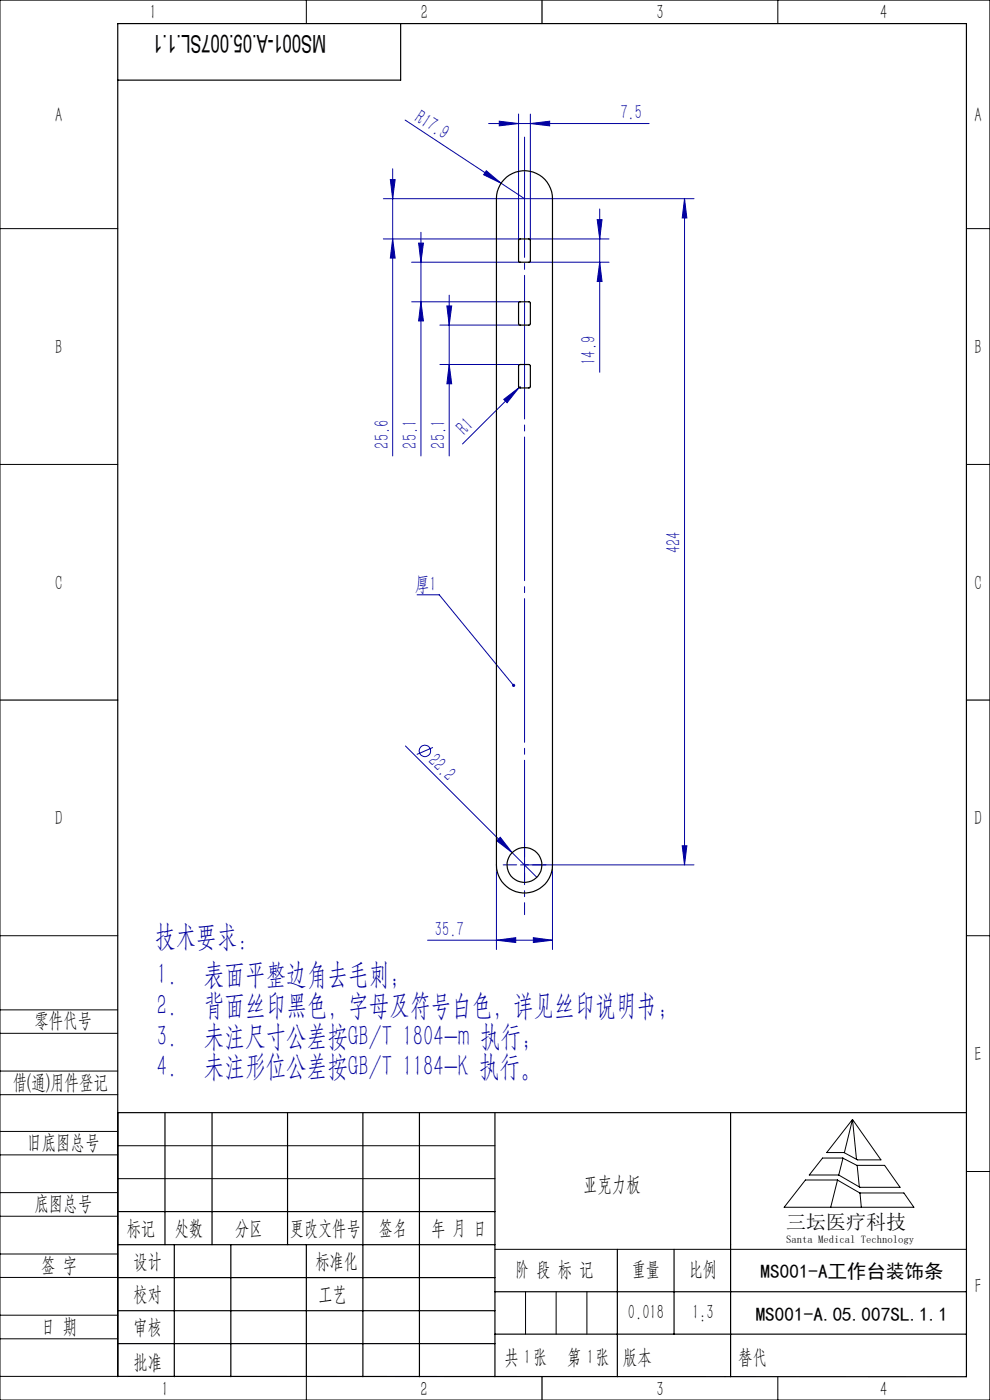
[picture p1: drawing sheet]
<svg xmlns="http://www.w3.org/2000/svg" width="210mm" height="297mm" viewBox="0 0 210 297" stroke-linecap="round" stroke-linejoin="round" font-family="sans-serif">
<g fill="none" stroke="#0000a0" stroke-width=".21">
<path d="M82.8 38.1h1l-.5 4.1zM83.3 35.8v60.9M85.9 25.5l20.4 13.4M103.2 36.2l3.1 2.7-3.7-1.8zM103.6 26.2h34.1M105.9 25.7l4.1 .5-4.1 .5zM106.3 38.9l5 3.3M110 24.2v26.8M112.5 26.2l4.1-.5v1zM112.5 24.2v26.8M81.3 42.2h65.9M81.3 50.7h29"/>
<path d="M83.3 50.7l.5 4h-1zM87.3 55.6h23M88.8 51.6h1l-.5 4zM89.3 49.3v47.4M112.2 50.7h17M112.2 55.6h17M126.7 46.6h1l-.5 4.1zM127.2 44.3v34.7M127.2 55.6l.5 4.1h-1zM145.2 42.2v141.3M145.2 42.2l.5 4h-1zM87.3 64h23"/>
<path d="M89.3 64l.5 4.1h-1zM93.3 77.3h17M93.3 69h17M94.8 64.9h1l-.5 4.1zM95.3 62.6v34.1M95.3 77.3l.5 4.1h-1zM106.9 84.7l3.2-2.5-2.5 3.2zM110.1 82.2l-12 12M110.3 82l-.2 .2M88.5 126.2h4.7l15.7 19.2M86 158.3l22.6 22.6M91.8 158.6l-3.4 1.5"/>
<path d="M105.4 178.4l.7-.8 2.5 3.3zM144.7 179.4h1l-.5 4.1zM90.7 199.5h26.5M105.3 199.5l4.1-.6v1.1zM105.3 183.5v17.9M108.6 180.9l5.3 5.2M110.4 183.5h36.8M111.3 182.7v1.6M113.1 198.9l4.1 .6-4.1 .5zM117.2 183.5v17.9"/>
<circle cx="90.1" cy="159.3" r="1.2"/>
</g>
<path d="M109.6 183.5h-2.9M111.3 181.8v-2.9M112.9 183.5h2.9" fill="none" stroke="#0000a0" stroke-width=".21" stroke-dasharray="30.5 1.3 1.3 1.3"/>
<path d="M111.3 185.1v8.9" fill="none" stroke="#0000a0" stroke-width=".21" stroke-dasharray="30.5 1.3 1.3 1.3" stroke-dashoffset="27.9"/>
<path d="M111.3 186.8v-157.7" fill="none" stroke="#0000a0" stroke-width=".21" stroke-dasharray="30.5 1.3 1.3 1.3" stroke-dashoffset="5"/>
<g fill="none" stroke="#000" stroke-width=".21">
<path d="M0 0h210v297h-210zM65 0v5M165 0v5M0 48.5h25M205 48.5h5M0 98.5h25M205 98.5h5M0 198.5h25M205 198.5h5M0 214.2h25M0 219.2h25M0 232.2h25"/>
<path d="M0 227.2h25M25 236v56h-25M180.8 237.5l6.1 8.6h-5l-2.9-1.6h-3.6zM180.8 237.5l-1.7 7M180.8 237.5l.9 8.5M0 245h25M0 240h25M0 258h25M0 253h25M25 243.1h80M25 250h80M170.9 250.3h6.7l4.8 2.8h9.3l2.2 3h-27.6z"/>
<path d="M174.5 245.7h4.3l3 1.5h5.8l3.3 4.7h-8.5l-4.5-2.6h-6.2zM177.7 250.3l-1.5 5.8M178.8 245.7l-.9 3.6M181.8 247.2l.5 4.6M182.4 253.1l.3 3M205 248.5h5M0 271h25M0 266h25M0 279h25M105 265h100M111.5 274v9M118 274v9"/>
<path d="M124.5 274v9M0 284h25M65 292.1v4.9M153.7 292h.1M165 292v5"/>
</g>
<g fill="none" stroke="#000" stroke-width=".25">
<path d="M25 5v287.1M25 5h180v287.1l-180-.1M85 5v12h-60M115 0v5M0 148.5h25M205 148.5h5M25 236h180M35 236v28.1M45 236v28.1M61 236v28.1M77 236v56.1M89 236v56.1"/>
<path d="M105 236v56.1M155 236v56.1M25 257h80M25 264.1h80M25 271h80M25 278.1h80M37 264.1v28M49 264.1v28M65 264.1v28M105 274h100M131 265v27.1M143 265v18"/>
<path d="M25 285h80M105 283h100M115 292v5"/>
</g>
<g fill="#0000a0">
<path d="M108.7 145.2a.34 .34 0 0 1 .5 0 .34 .34 0 0 1-.1 .5l-.2-.3 .2 .3a.34 .34 0 0 1-.4-.1 .34 .34 0 0 1 0-.4z"/>
<path d="M105.4 178.4l.7-.8 2.5 3.3z"/>
<path d="M103.2 36.2l3.1 2.7-3.7-1.8z"/>
<path d="M106.9 84.7l3.2-2.5-2.5 3.2z"/>
<path d="M105.3 199.5l4.1-.6v1.1zM113.1 198.9l4.1 .6-4.1 .5zM105.9 25.7l4.1 .5-4.1 .5zM112.5 26.2l4.1-.5v1z"/>
<path d="M144.7 179.4h1l-.5 4.1zM145.2 42.2l.5 4h-1zM95.3 77.3l.5 4.1h-1zM94.8 64.9h1l-.5 4.1zM83.3 50.7l.5 4h-1zM82.8 38.1h1l-.5 4.1z"/>
<path d="M126.7 46.6h1l-.5 4.1zM127.2 55.6l.5 4.1h-1zM88.8 51.6h1l-.5 4zM89.3 64l.5 4.1h-1z"/>
</g>
<g fill="none" stroke="#000" stroke-width=".25">
<path d="M106.9 38.1a5.9 5.9 0 0 1 6.5-1.5 5.9 5.9 0 0 1 3.8 5.6v141.3a5.9 5.9 0 0 1-6 5.9 5.9 5.9 0 0 1-5.9-5.9v-141.3a5.9 5.9 0 0 1 1.6-4.1zM110.1 50.8l2.2-.1 .2 .1v4.6l-.2 .2h-2.1l-.2-.2zM110.1 64.1l2.2-.1 .2 .2v4.5l-.2 .3h-2.1l-.2-.3v-4.4zM110.1 77.4l2.1-.1 .3 .2v4.6l-.2 .2h-2.1l-.2-.2v-4.5z"/>
<circle cx="111.2" cy="183.5" r="3.7"/>
</g>
<g font-size="6.3" fill="#0000a0">
<text x="32.9" y="200.6">技术要求：</text>
<text x="33.2" y="208.8">1.</text>
<text x="43.2" y="208.8">表面平整边角去毛刺；</text>
<text x="33.2" y="215.3">2.</text>
<text x="43.2" y="215.3">背面丝印黑色，字母及符号白色，详见丝印说明书；</text>
<text x="33.2" y="221.8">3.</text>
<text x="43.2" y="221.8">未注尺寸公差按GB/T 1804-m 执行；</text>
<text x="33.2" y="228.3">4.</text>
<text x="43.2" y="228.3">未注形位公差按GB/T 1184-K 执行。</text>
</g>
<text font-size="5.2" x="69.2" y="7.3" transform="rotate(-180 69.2 7.3)">MS001-A.05.007SL.1.1</text>
<g font-size="4.4" fill="#010000">
<text x="31.7" y="4.1">1</text>
<text x="89.2" y="4.1">2</text>
<text x="139.2" y="4.1">3</text>
<text x="186.7" y="4.1">4</text>
<text x="156.6" y="289.5">替代</text>
</g>
<g font-size="4.4">
<text x="11.7" y="25.9">A</text>
<text x="206.7" y="25.9">A</text>
<text x="11.7" y="75.1">B</text>
<text x="206.7" y="75.1">B</text>
<text x="11.7" y="125.1">C</text>
<text x="206.7" y="125.1">C</text>
<text x="11.7" y="175.1">D</text>
<text x="206.7" y="175.1">D</text>
<text x="7.3" y="217.9">零件代号</text>
<text x="206.7" y="225.1">E</text>
<text x="2.7" y="231">借(通)用件登记</text>
<text x="5.8" y="243.7">旧底图总号</text>
<text x="7.3" y="256.8">底图总号</text>
<text x="123.7" y="252.6">亚克力板</text>
<text x="26.9" y="261.9">标记</text>
<text x="37.1" y="261.9">处数</text>
<text x="49.9" y="261.9">分区</text>
<text x="61.5" y="261.9">更改文件号</text>
<text x="80.4" y="261.9">签名</text>
<text x="91.5" y="261.9">年 月 日</text>
<text x="8.7" y="269.8">签 字</text>
<text x="28.3" y="268.9">设计</text>
<text x="66.9" y="268.9">标准化</text>
<text x="109.3" y="270.8">阶 段 标 记</text>
<text x="134" y="270.8">重量</text>
<text x="146.1" y="270.8">比例</text>
<text x="206.8" y="274.4">F</text>
<text x="28.3" y="276">校对</text>
<text x="67.6" y="276">工艺</text>
<text x="133.2" y="279.8">0.018</text>
<text x="146.8" y="279.8">1:3</text>
<text x="8.7" y="282.9">日 期</text>
<text x="28.4" y="283">审核</text>
<text x="28.3" y="290.4">批准</text>
<text x="107" y="289.5">共 张</text>
<text x="111.1" y="289.5">1</text>
<text x="120.3" y="289.5">第 张</text>
<text x="124.5" y="289.5">1</text>
<text x="132.1" y="289.5">版本</text>
<text x="34.2" y="296.1">1</text>
<text x="89.2" y="296.2">2</text>
<text x="139.2" y="296.2">3</text>
<text x="186.7" y="296.2">4</text>
</g>
<g font-size="4.4" fill="#0000a0">
<text x="87.7" y="25.6" transform="rotate(33 87.7 25.6)">R17.9</text>
<text x="131.6" y="25.3">7.5</text>
<text x="126.3" y="77.4" transform="rotate(-90 126.3 77.4)">14.9</text>
<text x="82.4" y="95.2" transform="rotate(-90 82.4 95.2)">25.6</text>
<text x="88.4" y="95.2" transform="rotate(-90 88.4 95.2)">25.1</text>
<text x="94.4" y="95.2" transform="rotate(-90 94.4 95.2)">25.1</text>
<text x="98.6" y="92.5" transform="rotate(-45 98.6 92.5)">R1</text>
<text x="144.3" y="117.3" transform="rotate(-90 144.3 117.3)">424</text>
<text x="88" y="125.3">厚1</text>
<text x="90.6" y="161.6" transform="rotate(45 90.6 161.6)">22.2</text>
<text x="92.3" y="198.6">35.7</text>
</g>
<text font-size="4.2" x="166.8" y="260.7">三坛医疗科技</text>
<g font-size="4.1">
<text x="161.3" y="271.1">MS001-A工作台装饰条</text>
<text x="160.3" y="280.2">MS001-A.05.007SL.1.1</text>
</g>
<text font-size="2.3" x="166.8" y="263.6">Santa Medical Technology</text>
</svg>
